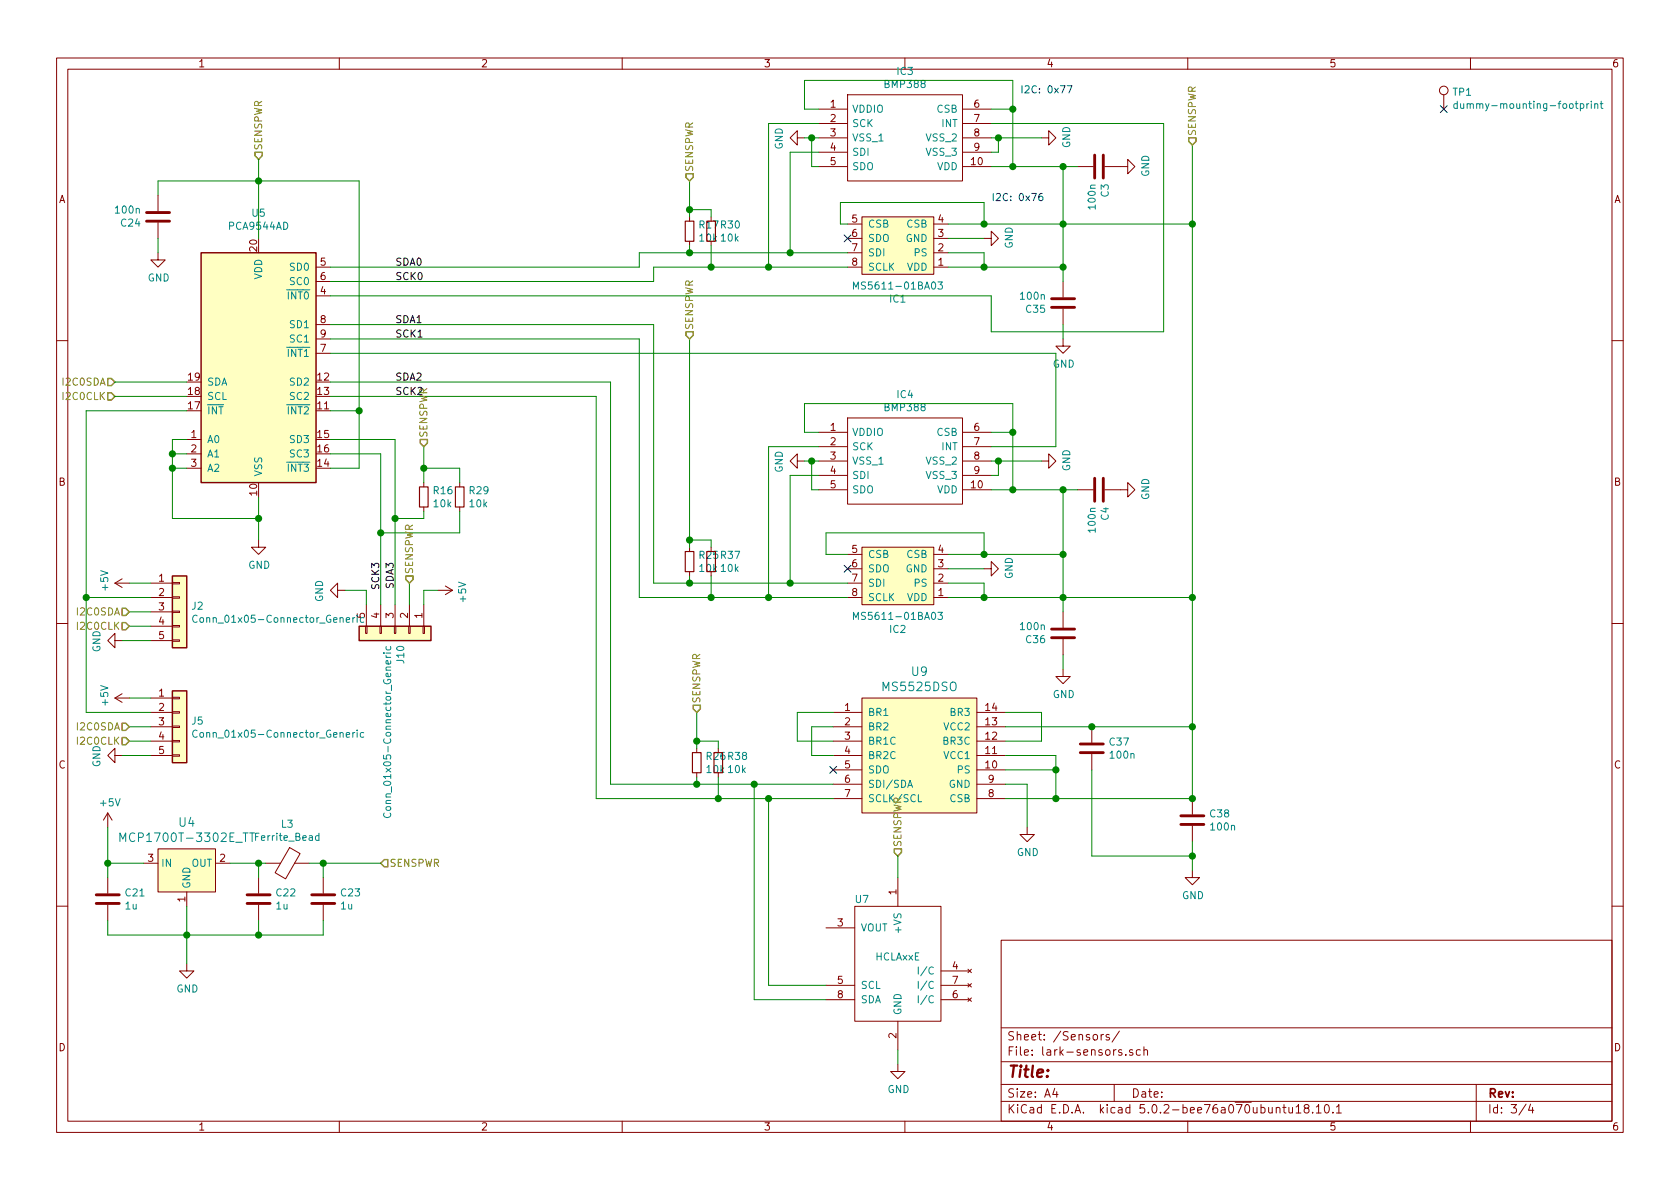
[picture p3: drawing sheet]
EESchema Schematic File Version 4
LIBS:lark-cache
EELAYER 26 0
EELAYER END
$Descr A4 11693 8268
encoding utf-8
Sheet 3 4
Title ""
Date ""
Rev ""
Comp ""
Comment1 ""
Comment2 ""
Comment3 ""
Comment4 ""
$EndDescr
$Comp
L sensors:MS5525DSO U9
U 1 1
P 6400 5250
F 0 "U9" H 6400 5837 60  0000 C CNN
F 1 "MS5525DSO" H 6400 5731 60  0000 C CNN
F 2 "Package_SO:SOIC-14W_7.5x9.0mm_P1.27mm" H 6400 5250 60  0001 C CNN
F 3 "" H 6400 5250 60  0001 C CNN
F 4 "5525DSO-DB001DS" H 6400 5250 50  0001 C CNN "MPN"
	1    6400 5250
	1    0    0    -1  
$EndComp
$Comp
L sensors:MS5611-01BA03 IC1
U 1 1
P 6300 1750
F 0 "IC1" H 6350 2075 50  0000 C CNN
F 1 "MS5611-01BA03" H 6350 1984 50  0000 C CNN
F 2 "libs:LGA-8_3x5mm_P1.25mm_handsolder" H 6100 1350 50  0001 L CNN
F 3 "" H 6350 1750 50  0001 C CNN
F 4 "2362662" H 6100 1250 50  0001 L CNN "Farnell"
F 5 "MS561101BA03-50" H 6300 1750 50  0001 C CNN "MPN"
	1    6300 1750
	-1   0    0    1   
$EndComp
$Comp
L sensors:MS5611-01BA03 IC2
U 1 1
P 6300 4050
F 0 "IC2" H 6350 4375 50  0000 C CNN
F 1 "MS5611-01BA03" H 6350 4284 50  0000 C CNN
F 2 "libs:LGA-8_3x5mm_P1.25mm_handsolder" H 6100 3650 50  0001 L CNN
F 3 "" H 6350 4050 50  0001 C CNN
F 4 "2362662" H 6100 3550 50  0001 L CNN "Farnell"
F 5 "MS561101BA03-50" H 6300 4050 50  0001 C CNN "MPN"
	1    6300 4050
	-1   0    0    1   
$EndComp
Wire Wire Line
	5800 4950 5550 4950
Wire Wire Line
	5550 4950 5550 5150
Wire Wire Line
	5550 5150 5800 5150
Wire Wire Line
	5800 5050 5650 5050
Wire Wire Line
	5650 5050 5650 5250
Wire Wire Line
	5650 5250 5800 5250
Wire Wire Line
	7000 4950 7250 4950
Wire Wire Line
	7250 4950 7250 5150
Wire Wire Line
	7250 5150 7000 5150
$Comp
L lark-rescue:C-Device C38
U 1 1
P 8300 5700
F 0 "C38" H 8415 5746 50  0000 L CNN
F 1 "100n" H 8415 5655 50  0000 L CNN
F 2 "Capacitor_SMD:C_0805_2012Metric_Pad1.15x1.40mm_HandSolder" H 8338 5550 50  0001 C CNN
F 3 "~" H 8300 5700 50  0001 C CNN
F 4 "885012207128" H 8300 5700 50  0001 C CNN "MPN"
	1    8300 5700
	1    0    0    -1  
$EndComp
$Comp
L lark-rescue:C-Device C37
U 1 1
P 7600 5200
F 0 "C37" H 7715 5246 50  0000 L CNN
F 1 "100n" H 7715 5155 50  0000 L CNN
F 2 "Capacitor_SMD:C_0805_2012Metric_Pad1.15x1.40mm_HandSolder" H 7638 5050 50  0001 C CNN
F 3 "~" H 7600 5200 50  0001 C CNN
F 4 "885012207128" H 7600 5200 50  0001 C CNN "MPN"
	1    7600 5200
	1    0    0    -1  
$EndComp
Wire Wire Line
	7000 5050 7600 5050
Connection ~ 7600 5050
$Comp
L lark-rescue:GND-power #PWR041
U 1 1
P 8300 6050
F 0 "#PWR041" H 8300 5800 50  0001 C CNN
F 1 "GND" H 8305 5877 50  0000 C CNN
F 2 "" H 8300 6050 50  0001 C CNN
F 3 "" H 8300 6050 50  0001 C CNN
	1    8300 6050
	1    0    0    -1  
$EndComp
Wire Wire Line
	7000 5350 7350 5350
Connection ~ 7350 5350
Wire Wire Line
	7350 5350 7350 5250
Wire Wire Line
	7000 5550 7350 5550
Connection ~ 7350 5550
Wire Wire Line
	7350 5550 7350 5350
$Comp
L lark-rescue:GND-power #PWR040
U 1 1
P 7150 5750
F 0 "#PWR040" H 7150 5500 50  0001 C CNN
F 1 "GND" H 7155 5577 50  0000 C CNN
F 2 "" H 7150 5750 50  0001 C CNN
F 3 "" H 7150 5750 50  0001 C CNN
	1    7150 5750
	1    0    0    -1  
$EndComp
Wire Wire Line
	7000 5450 7150 5450
Wire Wire Line
	7150 5450 7150 5750
NoConn ~ 5800 5350
$Comp
L lark-rescue:C-Device C35
U 1 1
P 7400 2100
F 0 "C35" H 7515 2146 50  0000 L CNN
F 1 "100n" H 7515 2055 50  0000 L CNN
F 2 "Capacitor_SMD:C_0805_2012Metric_Pad1.15x1.40mm_HandSolder" H 7438 1950 50  0001 C CNN
F 3 "~" H 7400 2100 50  0001 C CNN
F 4 "885012207128" H 7400 2100 50  0001 C CNN "MPN"
	1    7400 2100
	-1   0    0    1   
$EndComp
$Comp
L lark-rescue:C-Device C36
U 1 1
P 7400 4400
F 0 "C36" H 7515 4446 50  0000 L CNN
F 1 "100n" H 7515 4355 50  0000 L CNN
F 2 "Capacitor_SMD:C_0805_2012Metric_Pad1.15x1.40mm_HandSolder" H 7438 4250 50  0001 C CNN
F 3 "~" H 7400 4400 50  0001 C CNN
F 4 "885012207128" H 7400 4400 50  0001 C CNN "MPN"
	1    7400 4400
	-1   0    0    1   
$EndComp
Wire Wire Line
	6600 1850 6850 1850
Wire Wire Line
	6600 4050 6850 4050
Wire Wire Line
	6850 4050 6850 4150
Connection ~ 6850 4150
Wire Wire Line
	6850 4150 6600 4150
Wire Wire Line
	6600 3950 6850 3950
Wire Wire Line
	6600 3850 6850 3850
NoConn ~ 5900 3950
Wire Wire Line
	6600 1650 6850 1650
Wire Wire Line
	6600 1750 6850 1750
Wire Wire Line
	5850 1550 5900 1550
Text HLabel 800  2750 0    50   Input ~ 0
I2C0CLK
Text HLabel 800  2650 0    50   Input ~ 0
I2C0SDA
Wire Wire Line
	7600 5050 8300 5050
Wire Wire Line
	8300 5050 8300 5550
Connection ~ 8300 5050
Wire Wire Line
	8300 5550 7350 5550
Connection ~ 8300 5550
Wire Wire Line
	5850 1550 5850 1400
Wire Wire Line
	5850 1400 6850 1400
Wire Wire Line
	6850 1550 6850 1400
Wire Wire Line
	6850 1550 6600 1550
Wire Wire Line
	6850 1850 6850 1750
Connection ~ 6850 1850
Wire Wire Line
	6850 1850 7400 1850
NoConn ~ 5900 1650
Wire Wire Line
	5900 1850 5350 1850
Wire Wire Line
	5900 1750 5500 1750
Wire Wire Line
	4550 4050 4800 4050
Wire Wire Line
	5900 3850 5750 3850
$Comp
L Interface_Expansion:PCA9544AD U5
U 1 1
P 1800 2550
F 0 "U5" H 1800 3628 50  0000 C CNN
F 1 "PCA9544AD" H 1800 3537 50  0000 C CNN
F 2 "Package_SO:SOIC-20W_7.5x12.8mm_P1.27mm" H 2800 1700 50  0001 C CNN
F 3 "http://www.nxp.com/documents/data_sheet/PCA9544A.pdf" H 1600 1450 50  0001 C CNN
	1    1800 2550
	1    0    0    -1  
$EndComp
Wire Wire Line
	4450 1750 4450 1850
Wire Wire Line
	4550 1950 4550 1850
Wire Wire Line
	5750 3850 5750 3700
Wire Wire Line
	5750 3700 6850 3700
Wire Wire Line
	6850 3700 6850 3850
Wire Wire Line
	6850 1550 7400 1550
Wire Wire Line
	6850 4150 7400 4150
Connection ~ 6850 1550
Wire Wire Line
	6850 3850 7400 3850
Wire Wire Line
	7400 3850 7400 4150
Connection ~ 6850 3850
Connection ~ 7400 4150
$Comp
L lark-rescue:GND-power #PWR0101
U 1 1
P 6850 1650
F 0 "#PWR0101" H 6850 1400 50  0001 C CNN
F 1 "GND" H 6855 1477 50  0000 C CNN
F 2 "" H 6850 1650 50  0001 C CNN
F 3 "" H 6850 1650 50  0001 C CNN
	1    6850 1650
	0    -1   -1   0   
$EndComp
$Comp
L lark-rescue:GND-power #PWR0102
U 1 1
P 6850 3950
F 0 "#PWR0102" H 6850 3700 50  0001 C CNN
F 1 "GND" H 6855 3777 50  0000 C CNN
F 2 "" H 6850 3950 50  0001 C CNN
F 3 "" H 6850 3950 50  0001 C CNN
	1    6850 3950
	0    -1   -1   0   
$EndComp
Wire Wire Line
	7400 1550 7400 1850
Connection ~ 7400 1550
Wire Wire Line
	7400 1850 7400 1950
Connection ~ 7400 1850
$Comp
L lark-rescue:GND-power #PWR0103
U 1 1
P 7400 2350
F 0 "#PWR0103" H 7400 2100 50  0001 C CNN
F 1 "GND" H 7405 2177 50  0000 C CNN
F 2 "" H 7400 2350 50  0001 C CNN
F 3 "" H 7400 2350 50  0001 C CNN
	1    7400 2350
	1    0    0    -1  
$EndComp
Wire Wire Line
	7400 2250 7400 2350
Wire Wire Line
	4550 2250 4550 4050
Wire Wire Line
	4450 2350 4450 4150
Wire Wire Line
	4450 4150 4950 4150
Wire Wire Line
	4250 2650 4250 5450
Wire Wire Line
	4250 5450 4850 5450
Wire Wire Line
	4150 5550 5000 5550
Wire Wire Line
	2500 2850 2500 2450
Wire Wire Line
	1800 3450 1800 3600
Wire Wire Line
	8300 1550 8300 4150
Wire Wire Line
	7400 1550 8300 1550
Wire Wire Line
	7400 4150 8300 4150
Connection ~ 8300 4150
Wire Wire Line
	8300 4150 8300 5050
Wire Wire Line
	7400 4150 7400 4250
$Comp
L lark-rescue:GND-power #PWR0104
U 1 1
P 7400 4650
F 0 "#PWR0104" H 7400 4400 50  0001 C CNN
F 1 "GND" H 7405 4477 50  0000 C CNN
F 2 "" H 7400 4650 50  0001 C CNN
F 3 "" H 7400 4650 50  0001 C CNN
	1    7400 4650
	1    0    0    -1  
$EndComp
Wire Wire Line
	8300 1550 8300 1000
Connection ~ 8300 1550
Text HLabel 8300 1000 1    50   Input ~ 0
SENSPWR
Text HLabel 1800 1100 1    50   Input ~ 0
SENSPWR
Wire Wire Line
	1800 1100 1800 1250
Wire Wire Line
	2500 1250 1800 1250
Connection ~ 1800 1250
Wire Wire Line
	1800 1250 1800 1650
Wire Wire Line
	1800 1250 1100 1250
Wire Wire Line
	1100 1250 1100 1350
$Comp
L lark-rescue:C-Device C24
U 1 1
P 1100 1500
F 0 "C24" H 1215 1546 50  0000 L CNN
F 1 "100n" H 1215 1455 50  0000 L CNN
F 2 "Capacitor_SMD:C_0805_2012Metric_Pad1.15x1.40mm_HandSolder" H 1138 1350 50  0001 C CNN
F 3 "~" H 1100 1500 50  0001 C CNN
F 4 "885012207128" H 1100 1500 50  0001 C CNN "MPN"
	1    1100 1500
	-1   0    0    1   
$EndComp
$Comp
L lark-rescue:GND-power #PWR0105
U 1 1
P 1100 1750
F 0 "#PWR0105" H 1100 1500 50  0001 C CNN
F 1 "GND" H 1105 1577 50  0000 C CNN
F 2 "" H 1100 1750 50  0001 C CNN
F 3 "" H 1100 1750 50  0001 C CNN
	1    1100 1750
	1    0    0    -1  
$EndComp
Wire Wire Line
	1100 1650 1100 1750
$Comp
L lark-rescue:GND-power #PWR0106
U 1 1
P 1800 3750
F 0 "#PWR0106" H 1800 3500 50  0001 C CNN
F 1 "GND" H 1805 3577 50  0000 C CNN
F 2 "" H 1800 3750 50  0001 C CNN
F 3 "" H 1800 3750 50  0001 C CNN
	1    1800 3750
	1    0    0    -1  
$EndComp
Wire Wire Line
	1300 3050 1200 3050
Wire Wire Line
	1200 3050 1200 3150
Wire Wire Line
	1300 3250 1200 3250
Wire Wire Line
	1200 3150 1300 3150
Connection ~ 1200 3150
Wire Wire Line
	1200 3150 1200 3250
Wire Wire Line
	1200 3250 1200 3600
Wire Wire Line
	1200 3600 1800 3600
Connection ~ 1200 3250
Connection ~ 1800 3600
Wire Wire Line
	1800 3600 1800 3750
$Comp
L Device:R_Small R25
U 1 1
P 4800 3900
F 0 "R25" H 4859 3946 50  0000 L CNN
F 1 "10k" H 4859 3855 50  0000 L CNN
F 2 "Resistor_SMD:R_0805_2012Metric_Pad1.15x1.40mm_HandSolder" H 4800 3900 50  0001 C CNN
F 3 "~" H 4800 3900 50  0001 C CNN
	1    4800 3900
	1    0    0    -1  
$EndComp
$Comp
L Device:R_Small R37
U 1 1
P 4950 3900
F 0 "R37" H 5009 3946 50  0000 L CNN
F 1 "10k" H 5009 3855 50  0000 L CNN
F 2 "Resistor_SMD:R_0805_2012Metric_Pad1.15x1.40mm_HandSolder" H 4950 3900 50  0001 C CNN
F 3 "~" H 4950 3900 50  0001 C CNN
	1    4950 3900
	1    0    0    -1  
$EndComp
$Comp
L Device:R_Small R26
U 1 1
P 4850 5300
F 0 "R26" H 4909 5346 50  0000 L CNN
F 1 "10k" H 4909 5255 50  0000 L CNN
F 2 "Resistor_SMD:R_0805_2012Metric_Pad1.15x1.40mm_HandSolder" H 4850 5300 50  0001 C CNN
F 3 "~" H 4850 5300 50  0001 C CNN
	1    4850 5300
	1    0    0    -1  
$EndComp
$Comp
L Device:R_Small R38
U 1 1
P 5000 5300
F 0 "R38" H 5059 5346 50  0000 L CNN
F 1 "10k" H 5059 5255 50  0000 L CNN
F 2 "Resistor_SMD:R_0805_2012Metric_Pad1.15x1.40mm_HandSolder" H 5000 5300 50  0001 C CNN
F 3 "~" H 5000 5300 50  0001 C CNN
	1    5000 5300
	1    0    0    -1  
$EndComp
$Comp
L Device:R_Small R17
U 1 1
P 4800 1600
F 0 "R17" H 4859 1646 50  0000 L CNN
F 1 "10k" H 4859 1555 50  0000 L CNN
F 2 "Resistor_SMD:R_0805_2012Metric_Pad1.15x1.40mm_HandSolder" H 4800 1600 50  0001 C CNN
F 3 "~" H 4800 1600 50  0001 C CNN
	1    4800 1600
	1    0    0    -1  
$EndComp
$Comp
L Device:R_Small R30
U 1 1
P 4950 1600
F 0 "R30" H 5009 1646 50  0000 L CNN
F 1 "10k" H 5009 1555 50  0000 L CNN
F 2 "Resistor_SMD:R_0805_2012Metric_Pad1.15x1.40mm_HandSolder" H 4950 1600 50  0001 C CNN
F 3 "~" H 4950 1600 50  0001 C CNN
	1    4950 1600
	1    0    0    -1  
$EndComp
Wire Wire Line
	4800 1500 4800 1450
Wire Wire Line
	4800 1450 4950 1450
Wire Wire Line
	4950 1450 4950 1500
Wire Wire Line
	4800 1250 4800 1450
Connection ~ 4800 1450
Wire Wire Line
	4800 1700 4800 1750
Wire Wire Line
	4950 1700 4950 1850
Wire Wire Line
	4800 4000 4800 4050
Wire Wire Line
	4950 4000 4950 4150
Wire Wire Line
	4850 5400 4850 5450
Wire Wire Line
	5000 5400 5000 5550
Wire Wire Line
	2300 3250 2500 3250
$Comp
L Device:R_Small R16
U 1 1
P 2950 3450
F 0 "R16" H 3009 3496 50  0000 L CNN
F 1 "10k" H 3009 3405 50  0000 L CNN
F 2 "Resistor_SMD:R_0805_2012Metric_Pad1.15x1.40mm_HandSolder" H 2950 3450 50  0001 C CNN
F 3 "~" H 2950 3450 50  0001 C CNN
	1    2950 3450
	1    0    0    -1  
$EndComp
$Comp
L Device:R_Small R29
U 1 1
P 3200 3450
F 0 "R29" H 3259 3496 50  0000 L CNN
F 1 "10k" H 3259 3405 50  0000 L CNN
F 2 "Resistor_SMD:R_0805_2012Metric_Pad1.15x1.40mm_HandSolder" H 3200 3450 50  0001 C CNN
F 3 "~" H 3200 3450 50  0001 C CNN
	1    3200 3450
	1    0    0    -1  
$EndComp
$Comp
L lark-rescue:MCP1700T-3302E_TT-dk_PMIC-Voltage-Regulators-Linear U?
U 1 1
P 1300 6000
AR Path="/5C80A5BF" Ref="U?"  Part="1" 
AR Path="/5C42B39D/5C80A5BF" Ref="U?"  Part="1" 
AR Path="/5C4F6DA1/5C80A5BF" Ref="U4"  Part="1" 
F 0 "U4" H 1300 6287 60  0000 C CNN
F 1 "MCP1700T-3302E_TT" H 1300 6181 60  0000 C CNN
F 2 "Package_TO_SOT_SMD:SOT-23" H 1500 6200 60  0001 L CNN
F 3 "http://www.microchip.com/mymicrochip/filehandler.aspx?ddocname=en011779" H 1500 6300 60  0001 L CNN
F 4 "MCP1700T3302ETTCT-ND" H 1500 6400 60  0001 L CNN "Digi-Key_PN"
F 5 "MCP1700T-3302E/TT" H 1500 6500 60  0001 L CNN "MPN"
F 6 "Integrated Circuits (ICs)" H 1500 6600 60  0001 L CNN "Category"
F 7 "PMIC - Voltage Regulators - Linear" H 1500 6700 60  0001 L CNN "Family"
F 8 "http://www.microchip.com/mymicrochip/filehandler.aspx?ddocname=en011779" H 1500 6800 60  0001 L CNN "DK_Datasheet_Link"
F 9 "/product-detail/en/microchip-technology/MCP1700T-3302E-TT/MCP1700T3302ETTCT-ND/652677" H 1500 6900 60  0001 L CNN "DK_Detail_Page"
F 10 "IC REG LINEAR 3.3V 250MA SOT23-3" H 1500 7000 60  0001 L CNN "Description"
F 11 "Microchip Technology" H 1500 7100 60  0001 L CNN "Manufacturer"
F 12 "Active" H 1500 7200 60  0001 L CNN "Status"
	1    1300 6000
	1    0    0    -1  
$EndComp
$Comp
L lark-rescue:C-Device C?
U 1 1
P 750 6250
AR Path="/5C42B39D/5C80A5C7" Ref="C?"  Part="1" 
AR Path="/5C4F6DA1/5C80A5C7" Ref="C21"  Part="1" 
F 0 "C21" H 865 6296 50  0000 L CNN
F 1 "1u" H 865 6205 50  0000 L CNN
F 2 "Capacitor_SMD:C_0805_2012Metric_Pad1.15x1.40mm_HandSolder" H 788 6100 50  0001 C CNN
F 3 "~" H 750 6250 50  0001 C CNN
F 4 "CL21B105KBFNNNG" H 750 6250 50  0001 C CNN "MPN"
	1    750  6250
	1    0    0    -1  
$EndComp
$Comp
L lark-rescue:+5V-power #PWR?
U 1 1
P 750 5750
AR Path="/5C42B39D/5C80A5CE" Ref="#PWR?"  Part="1" 
AR Path="/5C4F6DA1/5C80A5CE" Ref="#PWR0110"  Part="1" 
F 0 "#PWR0110" H 750 5600 50  0001 C CNN
F 1 "+5V" H 765 5923 50  0000 C CNN
F 2 "" H 750 5750 50  0001 C CNN
F 3 "" H 750 5750 50  0001 C CNN
	1    750  5750
	1    0    0    -1  
$EndComp
Text HLabel 2650 6000 2    50   Input ~ 0
SENSPWR
$Comp
L lark-rescue:C-Device C?
U 1 1
P 1800 6250
AR Path="/5C42B39D/5C80A5DC" Ref="C?"  Part="1" 
AR Path="/5C4F6DA1/5C80A5DC" Ref="C22"  Part="1" 
F 0 "C22" H 1915 6296 50  0000 L CNN
F 1 "1u" H 1915 6205 50  0000 L CNN
F 2 "Capacitor_SMD:C_0805_2012Metric_Pad1.15x1.40mm_HandSolder" H 1838 6100 50  0001 C CNN
F 3 "~" H 1800 6250 50  0001 C CNN
F 4 "CL21B105KBFNNNG" H 1800 6250 50  0001 C CNN "MPN"
	1    1800 6250
	1    0    0    -1  
$EndComp
$Comp
L lark-rescue:C-Device C?
U 1 1
P 2250 6250
AR Path="/5C42B39D/5C80A5E4" Ref="C?"  Part="1" 
AR Path="/5C4F6DA1/5C80A5E4" Ref="C23"  Part="1" 
F 0 "C23" H 2365 6296 50  0000 L CNN
F 1 "1u" H 2365 6205 50  0000 L CNN
F 2 "Capacitor_SMD:C_0805_2012Metric_Pad1.15x1.40mm_HandSolder" H 2288 6100 50  0001 C CNN
F 3 "~" H 2250 6250 50  0001 C CNN
F 4 "CL21B105KBFNNNG" H 2250 6250 50  0001 C CNN "MPN"
	1    2250 6250
	1    0    0    -1  
$EndComp
$Comp
L lark-rescue:Ferrite_Bead-Device L?
U 1 1
P 2000 6000
AR Path="/5C42B39D/5C80A5EC" Ref="L?"  Part="1" 
AR Path="/5C4F6DA1/5C80A5EC" Ref="L3"  Part="1" 
F 0 "L3" V 1726 6000 50  0000 C CNN
F 1 "Ferrite_Bead" V 1817 6000 50  0000 C CNN
F 2 "Inductor_SMD:L_0805_2012Metric_Pad1.15x1.40mm_HandSolder" V 1930 6000 50  0001 C CNN
F 3 "~" H 2000 6000 50  0001 C CNN
F 4 "BLM21BD272SH1L" V 2000 6000 50  0001 C CNN "MPN"
	1    2000 6000
	0    1    1    0   
$EndComp
Wire Wire Line
	750  5750 750  6000
Wire Wire Line
	1000 6000 750  6000
Wire Wire Line
	750  6500 1300 6500
Wire Wire Line
	1300 6500 1300 6300
Connection ~ 1300 6500
Wire Wire Line
	1300 6500 1800 6500
Wire Wire Line
	1600 6000 1800 6000
Wire Wire Line
	2150 6000 2250 6000
Wire Wire Line
	2250 6100 2250 6000
Connection ~ 2250 6000
Wire Wire Line
	2250 6000 2650 6000
Wire Wire Line
	2250 6400 2250 6500
Wire Wire Line
	1800 6400 1800 6500
Connection ~ 1800 6500
Wire Wire Line
	1800 6500 2250 6500
Wire Wire Line
	1800 6100 1800 6000
Connection ~ 1800 6000
Wire Wire Line
	1800 6000 1850 6000
Wire Wire Line
	750  6500 750  6400
Wire Wire Line
	750  6100 750  6000
Connection ~ 750  6000
$Comp
L lark-rescue:Conn_01x05-Connector_Generic J5
U 1 1
P 1250 5050
F 0 "J5" H 1329 5092 50  0000 L CNN
F 1 "Conn_01x05-Connector_Generic" H 1329 5001 50  0000 L CNN
F 2 "Connector_PinHeader_2.54mm:PinHeader_1x05_P2.54mm_Vertical" H 1250 5050 50  0001 C CNN
F 3 "" H 1250 5050 50  0001 C CNN
	1    1250 5050
	1    0    0    -1  
$EndComp
$Comp
L lark-rescue:GND-power #PWR0112
U 1 1
P 850 5250
F 0 "#PWR0112" H 850 5000 50  0001 C CNN
F 1 "GND" H 855 5077 50  0000 C CNN
F 2 "" H 850 5250 50  0001 C CNN
F 3 "" H 850 5250 50  0001 C CNN
	1    850  5250
	0    1    1    0   
$EndComp
Wire Wire Line
	7350 5250 7000 5250
Wire Wire Line
	8300 5950 8300 6050
Wire Wire Line
	8300 5850 8300 5950
Connection ~ 8300 5950
Wire Wire Line
	7600 5350 7600 5950
Wire Wire Line
	7600 5950 8300 5950
Connection ~ 4800 1750
Wire Wire Line
	4800 1750 4450 1750
Connection ~ 4950 1850
Wire Wire Line
	4950 1850 4550 1850
Wire Wire Line
	2300 1850 4450 1850
Wire Wire Line
	2300 1950 4550 1950
Connection ~ 4800 4050
Wire Wire Line
	4800 4050 5500 4050
Connection ~ 4950 4150
Wire Wire Line
	4950 4150 5350 4150
Wire Wire Line
	2300 2250 4550 2250
Wire Wire Line
	2300 2350 4450 2350
Connection ~ 4850 5450
Wire Wire Line
	4850 5450 5250 5450
Connection ~ 5000 5550
Wire Wire Line
	5000 5550 5350 5550
Wire Wire Line
	2300 2650 4250 2650
Wire Wire Line
	2300 2750 4150 2750
Wire Wire Line
	4800 3800 4800 3750
Wire Wire Line
	4800 3750 4950 3750
Wire Wire Line
	4950 3750 4950 3800
Wire Wire Line
	4800 3750 4800 2350
Connection ~ 4800 3750
Wire Wire Line
	4850 5200 4850 5150
Wire Wire Line
	4850 5150 5000 5150
Wire Wire Line
	5000 5150 5000 5200
Wire Wire Line
	4850 5150 4850 4950
Connection ~ 4850 5150
Wire Wire Line
	2500 2850 2500 3250
Wire Wire Line
	2650 3150 2650 3700
Wire Wire Line
	2300 3150 2650 3150
Wire Wire Line
	2750 3050 2750 3600
Wire Wire Line
	2300 3050 2750 3050
Wire Wire Line
	2750 3600 2950 3600
Wire Wire Line
	2650 3700 3200 3700
Wire Wire Line
	2950 3550 2950 3600
Wire Wire Line
	3200 3550 3200 3700
Wire Wire Line
	2950 3350 2950 3250
Wire Wire Line
	2950 3250 3200 3250
Wire Wire Line
	3200 3250 3200 3350
Wire Wire Line
	2950 3250 2950 3100
Connection ~ 2950 3250
Text Label 2750 3900 3    50   ~ 0
SDA3
Text Label 2650 3900 3    50   ~ 0
SCK3
$Comp
L lark-rescue:Conn_01x05-Connector_Generic J10
U 1 1
P 2750 4400
F 0 "J10" H 2829 4442 50  0000 L CNN
F 1 "Conn_01x05-Connector_Generic" H 2829 4351 50  0000 L CNN
F 2 "Connector_PinHeader_2.54mm:PinHeader_1x05_P2.54mm_Vertical" H 2750 4400 50  0001 C CNN
F 3 "" H 2750 4400 50  0001 C CNN
	1    2750 4400
	0    1    1    0   
$EndComp
$Comp
L lark-rescue:+5V-power #PWR?
U 1 1
P 3050 4100
AR Path="/5C42B39D/5C91D34A" Ref="#PWR?"  Part="1" 
AR Path="/5C4F6DA1/5C91D34A" Ref="#PWR0113"  Part="1" 
F 0 "#PWR0113" H 3050 3950 50  0001 C CNN
F 1 "+5V" H 3065 4273 50  0000 C CNN
F 2 "" H 3050 4100 50  0001 C CNN
F 3 "" H 3050 4100 50  0001 C CNN
	1    3050 4100
	0    1    1    0   
$EndComp
Wire Wire Line
	2950 4200 2950 4100
Wire Wire Line
	2950 4100 3050 4100
Wire Wire Line
	2850 4200 2850 4050
Wire Wire Line
	2550 4200 2550 4100
Wire Wire Line
	2550 4100 2400 4100
$Comp
L lark-rescue:GND-power #PWR0114
U 1 1
P 2400 4100
F 0 "#PWR0114" H 2400 3850 50  0001 C CNN
F 1 "GND" H 2405 3927 50  0000 C CNN
F 2 "" H 2400 4100 50  0001 C CNN
F 3 "" H 2400 4100 50  0001 C CNN
	1    2400 4100
	0    1    1    0   
$EndComp
Text HLabel 2850 4050 1    50   Input ~ 0
SENSPWR
Text HLabel 2950 3100 1    50   Input ~ 0
SENSPWR
Text HLabel 4800 2350 1    50   Input ~ 0
SENSPWR
Text HLabel 4800 1250 1    50   Input ~ 0
SENSPWR
Text HLabel 4850 4950 1    50   Input ~ 0
SENSPWR
Wire Wire Line
	2650 4200 2650 3700
Connection ~ 2650 3700
Wire Wire Line
	2750 4200 2750 3600
Connection ~ 2750 3600
Text Label 2750 1850 0    50   ~ 0
SDA0
Text Label 2750 1950 0    50   ~ 0
SCK0
Text Label 2750 2250 0    50   ~ 0
SDA1
Text Label 2750 2350 0    50   ~ 0
SCK1
Text Label 2750 2650 0    50   ~ 0
SDA2
Text Label 2750 2750 0    50   ~ 0
SCK2
Wire Wire Line
	4150 2750 4150 5550
$Comp
L sensors:HCLAxxE U7
U 1 1
P 6250 6700
F 0 "U7" H 6500 7150 50  0000 C CNN
F 1 "HCLAxxE" H 6250 6750 50  0000 C CNN
F 2 "libs:HCLAxxE" H 6250 6250 50  0001 C CNN
F 3 "" H 6250 6250 50  0001 C CNN
	1    6250 6700
	-1   0    0    -1  
$EndComp
Text HLabel 6250 5950 1    50   Input ~ 0
SENSPWR
Wire Wire Line
	6250 5950 6250 6100
Wire Wire Line
	5750 6850 5350 6850
Wire Wire Line
	5350 6850 5350 5550
Connection ~ 5350 5550
Wire Wire Line
	5350 5550 5800 5550
Wire Wire Line
	5250 5450 5250 6950
Wire Wire Line
	5250 6950 5750 6950
Connection ~ 5250 5450
Wire Wire Line
	5250 5450 5800 5450
$Comp
L lark-rescue:GND-power #PWR0117
U 1 1
P 6250 7400
F 0 "#PWR0117" H 6250 7150 50  0001 C CNN
F 1 "GND" H 6255 7227 50  0000 C CNN
F 2 "" H 6250 7400 50  0001 C CNN
F 3 "" H 6250 7400 50  0001 C CNN
	1    6250 7400
	1    0    0    -1  
$EndComp
Wire Wire Line
	6250 7400 6250 7300
$Comp
L sensors:BMP388 IC3
U 1 1
P 5700 750
F 0 "IC3" H 6300 1015 50  0000 C CNN
F 1 "BMP388" H 6300 924 50  0000 C CNN
F 2 "libs:LGA-10_2.0x2.0x0.75_handsolder" H 6750 850 50  0001 L CNN
F 3 "https://ae-bst.resource.bosch.com/media/_tech/media/datasheets/BST-BMP388-DS001-01.pdf" H 6750 750 50  0001 L CNN
F 4 "Board Mount Pressure Sensors MEMS Absolute Barometric Pressure Sensor" H 6750 650 50  0001 L CNN "Description"
F 5 "0" H 6750 550 50  0001 L CNN "Height"
F 6 "Bosch Sensortec" H 6750 450 50  0001 L CNN "Manufacturer_Name"
F 7 "BMP388" H 6750 350 50  0001 L CNN "Manufacturer_Part_Number"
F 8 "262-BMP388" H 6750 250 50  0001 L CNN "Mouser Part Number"
F 9 "https://www.mouser.com/Search/Refine.aspx?Keyword=262-BMP388" H 6750 150 50  0001 L CNN "Mouser Price/Stock"
	1    5700 750 
	1    0    0    -1  
$EndComp
$Comp
L lark-rescue:GND-power #PWR?
U 1 1
P 1300 6700
AR Path="/5C42B39D/5C887588" Ref="#PWR?"  Part="1" 
AR Path="/5C4F6DA1/5C887588" Ref="#PWR0111"  Part="1" 
F 0 "#PWR0111" H 1300 6450 50  0001 C CNN
F 1 "GND" H 1305 6527 50  0000 C CNN
F 2 "" H 1300 6700 50  0001 C CNN
F 3 "" H 1300 6700 50  0001 C CNN
	1    1300 6700
	1    0    0    -1  
$EndComp
Wire Wire Line
	1300 6700 1300 6500
Wire Wire Line
	6900 950  6950 950 
Wire Wire Line
	6950 950  6950 1050
Wire Wire Line
	6950 1050 6900 1050
Wire Wire Line
	5700 950  5650 950 
$Comp
L lark-rescue:GND-power #PWR0125
U 1 1
P 5600 950
F 0 "#PWR0125" H 5600 700 50  0001 C CNN
F 1 "GND" H 5605 777 50  0000 C CNN
F 2 "" H 5600 950 50  0001 C CNN
F 3 "" H 5600 950 50  0001 C CNN
	1    5600 950 
	0    1    1    0   
$EndComp
$Comp
L lark-rescue:GND-power #PWR0126
U 1 1
P 7250 950
F 0 "#PWR0126" H 7250 700 50  0001 C CNN
F 1 "GND" H 7255 777 50  0000 C CNN
F 2 "" H 7250 950 50  0001 C CNN
F 3 "" H 7250 950 50  0001 C CNN
	1    7250 950 
	0    -1   -1   0   
$EndComp
Wire Wire Line
	6900 1150 7050 1150
Wire Wire Line
	7400 1150 7400 1550
Wire Wire Line
	5700 750  5600 750 
Wire Wire Line
	5600 750  5600 550 
Wire Wire Line
	5600 550  7050 550 
Wire Wire Line
	7050 550  7050 750 
Connection ~ 7050 1150
Wire Wire Line
	7050 1150 7400 1150
Wire Wire Line
	5700 1150 5650 1150
Wire Wire Line
	5650 1150 5650 950 
Connection ~ 5650 950 
Wire Wire Line
	5650 950  5600 950 
Wire Wire Line
	6950 950  7250 950 
Connection ~ 6950 950 
Wire Wire Line
	6900 750  7050 750 
Connection ~ 7050 750 
Wire Wire Line
	7050 750  7050 1150
Wire Wire Line
	5700 850  5350 850 
Wire Wire Line
	5700 1050 5500 1050
$Comp
L sensors:BMP388 IC4
U 1 1
P 5700 3000
F 0 "IC4" H 6300 3265 50  0000 C CNN
F 1 "BMP388" H 6300 3174 50  0000 C CNN
F 2 "libs:LGA-10_2.0x2.0x0.75_handsolder" H 6750 3100 50  0001 L CNN
F 3 "https://ae-bst.resource.bosch.com/media/_tech/media/datasheets/BST-BMP388-DS001-01.pdf" H 6750 3000 50  0001 L CNN
F 4 "Board Mount Pressure Sensors MEMS Absolute Barometric Pressure Sensor" H 6750 2900 50  0001 L CNN "Description"
F 5 "0" H 6750 2800 50  0001 L CNN "Height"
F 6 "Bosch Sensortec" H 6750 2700 50  0001 L CNN "Manufacturer_Name"
F 7 "BMP388" H 6750 2600 50  0001 L CNN "Manufacturer_Part_Number"
F 8 "262-BMP388" H 6750 2500 50  0001 L CNN "Mouser Part Number"
F 9 "https://www.mouser.com/Search/Refine.aspx?Keyword=262-BMP388" H 6750 2400 50  0001 L CNN "Mouser Price/Stock"
	1    5700 3000
	1    0    0    -1  
$EndComp
Wire Wire Line
	6900 3200 6950 3200
Wire Wire Line
	6950 3200 6950 3300
Wire Wire Line
	6950 3300 6900 3300
Wire Wire Line
	5700 3200 5650 3200
$Comp
L lark-rescue:GND-power #PWR0127
U 1 1
P 5600 3200
F 0 "#PWR0127" H 5600 2950 50  0001 C CNN
F 1 "GND" H 5605 3027 50  0000 C CNN
F 2 "" H 5600 3200 50  0001 C CNN
F 3 "" H 5600 3200 50  0001 C CNN
	1    5600 3200
	0    1    1    0   
$EndComp
$Comp
L lark-rescue:GND-power #PWR0128
U 1 1
P 7250 3200
F 0 "#PWR0128" H 7250 2950 50  0001 C CNN
F 1 "GND" H 7255 3027 50  0000 C CNN
F 2 "" H 7250 3200 50  0001 C CNN
F 3 "" H 7250 3200 50  0001 C CNN
	1    7250 3200
	0    -1   -1   0   
$EndComp
Wire Wire Line
	6900 3400 7050 3400
Wire Wire Line
	5700 3000 5600 3000
Wire Wire Line
	5600 3000 5600 2800
Wire Wire Line
	5600 2800 7050 2800
Wire Wire Line
	7050 2800 7050 3000
Connection ~ 7050 3400
Wire Wire Line
	7050 3400 7400 3400
Wire Wire Line
	6900 3100 7350 3100
Wire Wire Line
	5700 3400 5650 3400
Wire Wire Line
	5650 3400 5650 3200
Connection ~ 5650 3200
Wire Wire Line
	5650 3200 5600 3200
Wire Wire Line
	6950 3200 7250 3200
Connection ~ 6950 3200
Wire Wire Line
	6900 3000 7050 3000
Connection ~ 7050 3000
Wire Wire Line
	7050 3000 7050 3400
Wire Wire Line
	5700 3100 5350 3100
Wire Wire Line
	5700 3300 5500 3300
Wire Wire Line
	7400 3400 7400 3850
Connection ~ 7400 3850
Wire Wire Line
	5350 3100 5350 4150
Connection ~ 5350 4150
Wire Wire Line
	5350 4150 5900 4150
Wire Wire Line
	5500 3300 5500 4050
Connection ~ 5500 4050
Wire Wire Line
	5500 4050 5900 4050
Wire Wire Line
	5350 850  5350 1850
Connection ~ 5350 1850
Wire Wire Line
	5350 1850 4950 1850
Wire Wire Line
	5500 1050 5500 1750
Connection ~ 5500 1750
Wire Wire Line
	5500 1750 4800 1750
$Comp
L Connector:TestPoint TP1
U 1 1
P 10050 750
F 0 "TP1" H 10108 870 50  0000 L CNN
F 1 "dummy-mounting-footprint" H 10108 779 50  0000 L CNN
F 2 "libs:lark_sensor_mount" H 10250 750 50  0001 C CNN
F 3 "~" H 10250 750 50  0001 C CNN
	1    10050 750 
	1    0    0    -1  
$EndComp
NoConn ~ 10050 750 
Wire Wire Line
	800  2750 1300 2750
Wire Wire Line
	800  2650 1300 2650
Wire Wire Line
	900  5150 1050 5150
Wire Wire Line
	1050 5050 900  5050
Wire Wire Line
	1050 4850 900  4850
$Comp
L lark-rescue:+5V-power #PWR?
U 1 1
P 900 4850
AR Path="/5C42B39D/5CB8B625" Ref="#PWR?"  Part="1" 
AR Path="/5C4F6DA1/5CB8B625" Ref="#PWR0115"  Part="1" 
F 0 "#PWR0115" H 900 4700 50  0001 C CNN
F 1 "+5V" H 915 5023 50  0000 C CNN
F 2 "" H 900 4850 50  0001 C CNN
F 3 "" H 900 4850 50  0001 C CNN
	1    900  4850
	0    -1   -1   0   
$EndComp
Text HLabel 900  5050 0    50   Input ~ 0
I2C0SDA
Text HLabel 900  5150 0    50   Input ~ 0
I2C0CLK
Wire Wire Line
	850  5250 1050 5250
$Comp
L lark-rescue:Conn_01x05-Connector_Generic J2
U 1 1
P 1250 4250
F 0 "J2" H 1329 4292 50  0000 L CNN
F 1 "Conn_01x05-Connector_Generic" H 1329 4201 50  0000 L CNN
F 2 "Connector_PinHeader_2.54mm:PinHeader_1x05_P2.54mm_Vertical" H 1250 4250 50  0001 C CNN
F 3 "" H 1250 4250 50  0001 C CNN
	1    1250 4250
	1    0    0    -1  
$EndComp
$Comp
L lark-rescue:GND-power #PWR0116
U 1 1
P 850 4450
F 0 "#PWR0116" H 850 4200 50  0001 C CNN
F 1 "GND" H 855 4277 50  0000 C CNN
F 2 "" H 850 4450 50  0001 C CNN
F 3 "" H 850 4450 50  0001 C CNN
	1    850  4450
	0    1    1    0   
$EndComp
Wire Wire Line
	900  4350 1050 4350
Wire Wire Line
	1050 4250 900  4250
Wire Wire Line
	1050 4050 900  4050
$Comp
L lark-rescue:+5V-power #PWR?
U 1 1
P 900 4050
AR Path="/5C42B39D/5CC3595C" Ref="#PWR?"  Part="1" 
AR Path="/5C4F6DA1/5CC3595C" Ref="#PWR0129"  Part="1" 
F 0 "#PWR0129" H 900 3900 50  0001 C CNN
F 1 "+5V" H 915 4223 50  0000 C CNN
F 2 "" H 900 4050 50  0001 C CNN
F 3 "" H 900 4050 50  0001 C CNN
	1    900  4050
	0    -1   -1   0   
$EndComp
Text HLabel 900  4250 0    50   Input ~ 0
I2C0SDA
Text HLabel 900  4350 0    50   Input ~ 0
I2C0CLK
Wire Wire Line
	850  4450 1050 4450
$Comp
L lark-rescue:C-Device C4
U 1 1
P 7650 3400
F 0 "C4" H 7765 3446 50  0000 L CNN
F 1 "100n" H 7765 3355 50  0000 L CNN
F 2 "Capacitor_SMD:C_0603_1608Metric" H 7688 3250 50  0001 C CNN
F 3 "~" H 7650 3400 50  0001 C CNN
F 4 "885012207128" H 7650 3400 50  0001 C CNN "MPN"
	1    7650 3400
	0    1    1    0   
$EndComp
Wire Wire Line
	7400 3400 7500 3400
$Comp
L lark-rescue:GND-power #PWR0124
U 1 1
P 7800 3400
F 0 "#PWR0124" H 7800 3150 50  0001 C CNN
F 1 "GND" H 7805 3227 50  0000 C CNN
F 2 "" H 7800 3400 50  0001 C CNN
F 3 "" H 7800 3400 50  0001 C CNN
	1    7800 3400
	0    -1   -1   0   
$EndComp
Connection ~ 7400 3400
$Comp
L lark-rescue:C-Device C3
U 1 1
P 7650 1150
F 0 "C3" H 7765 1196 50  0000 L CNN
F 1 "100n" H 7765 1105 50  0000 L CNN
F 2 "Capacitor_SMD:C_0603_1608Metric" H 7688 1000 50  0001 C CNN
F 3 "~" H 7650 1150 50  0001 C CNN
F 4 "885012207128" H 7650 1150 50  0001 C CNN "MPN"
	1    7650 1150
	0    1    1    0   
$EndComp
Wire Wire Line
	7400 1150 7500 1150
$Comp
L lark-rescue:GND-power #PWR0132
U 1 1
P 7800 1150
F 0 "#PWR0132" H 7800 900 50  0001 C CNN
F 1 "GND" H 7805 977 50  0000 C CNN
F 2 "" H 7800 1150 50  0001 C CNN
F 3 "" H 7800 1150 50  0001 C CNN
	1    7800 1150
	0    -1   -1   0   
$EndComp
Connection ~ 7400 1150
Text Notes 7100 650  0    50   ~ 0
I2C: 0x77
Text Notes 6900 1400 0    50   ~ 0
I2C: 0x76
Wire Wire Line
	7400 4650 7400 4550
Wire Wire Line
	2300 2850 2500 2850
Connection ~ 2500 2850
Wire Wire Line
	7350 3100 7350 2450
Wire Wire Line
	2300 2450 7350 2450
Wire Wire Line
	2500 1250 2500 2050
Wire Wire Line
	6900 2050 6900 2300
Wire Wire Line
	6900 2300 8100 2300
Wire Wire Line
	8100 2300 8100 850 
Wire Wire Line
	6900 850  8100 850 
Wire Wire Line
	2500 2050 2500 2450
Wire Wire Line
	2300 2050 6900 2050
Wire Wire Line
	1300 2850 600  2850
Wire Wire Line
	600  2850 600  4150
Wire Wire Line
	600  4150 1050 4150
Wire Wire Line
	600  4150 600  4950
Wire Wire Line
	600  4950 1050 4950
Connection ~ 600  4150
$EndSCHEMATC
